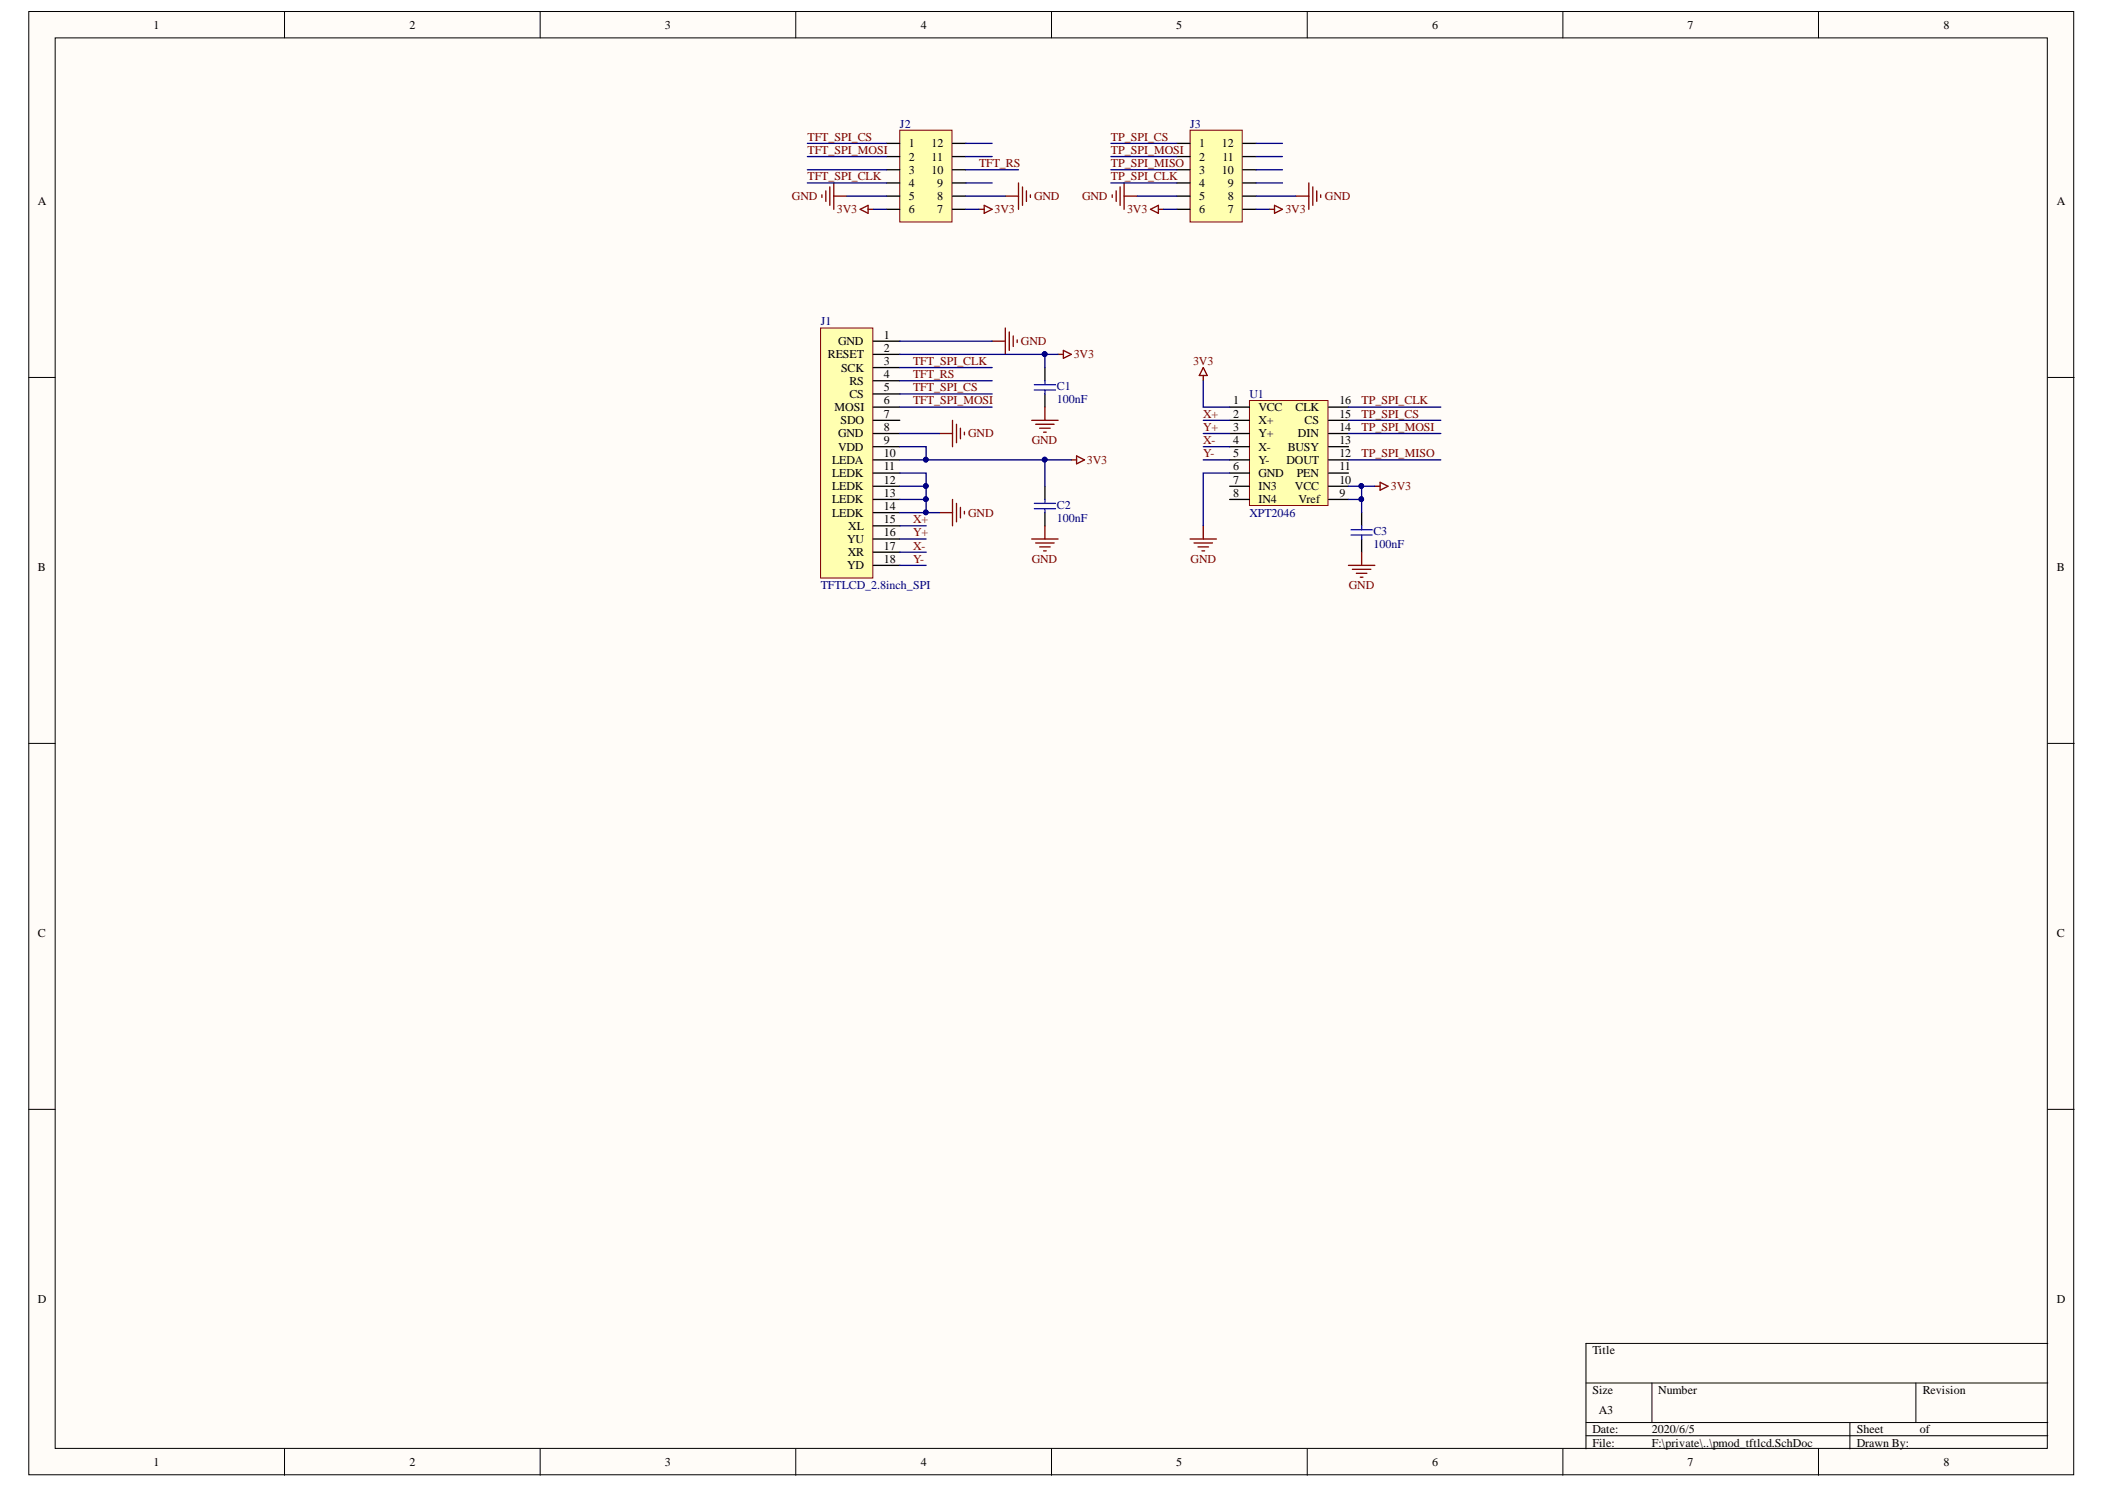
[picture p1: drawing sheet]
<svg xmlns="http://www.w3.org/2000/svg" width="297mm" height="210mm" viewBox="0 0 297 210" stroke-linecap="round" stroke-linejoin="round" font-family="sans-serif">
<g fill="#fffcf8" stroke="#000" stroke-width=".14">
<path d="M4.1 1.6h288.5v206.4h-288.5z"/>
<path d="M7.8 5.3h281.1v199h-281.1z"/>
</g>
<g fill="none" stroke="#000" stroke-width=".14">
<path d="M40.1 1.6v3.7M76.2 1.6v3.7M112.3 1.6v3.7M148.4 1.6v3.7M184.5 1.6v3.7M220.5 1.6v3.7M256.6 1.6v3.7M4.1 53.2h3.7M289 53.2h3.7M4.1 104.9h3.7M289 104.9h3.7M4.1 156.5h3.7"/>
<path d="M289 156.5h3.7M223.8 195.1h65.2M233.1 195.1v5.6M270.4 195.1v5.6M289 189.5h-65.2v14.9M40.1 204.4v3.7M76.2 204.4v3.7M112.3 204.4v3.7M148.4 204.4v3.7M184.5 204.4v3.7M220.5 204.4v3.7M223.8 200.7h65.2"/>
<path d="M223.8 202.5h65.2M256.6 204.4v3.7M261 200.7v3.7"/>
</g>
<path d="M127 18.4h7.3v12.9h-7.3z" fill="#ffffb0" stroke="#800000" stroke-width=".14"/>
<path d="M125.1 20.2h1.9M125.1 22.1h1.9M125.1 23.9h1.9M125.1 25.8h1.9M125.1 27.7h1.9M125.1 29.5h1.9M134.4 20.2h1.9M134.4 22.1h1.9M134.4 23.9h1.9M134.4 25.8h1.9M134.4 27.7h1.9M134.4 29.5h1.9" fill="none" stroke="#000" stroke-width=".19"/>
<g fill="none" stroke="#800000" stroke-width=".19">
<path d="M116 27.5v.4M116.5 26.9v1.5M117.1 26.4v2.6M117.7 25.8v3.7M117.7 27.7h1.8M121.4 29.5l1.1-.5v1.1zM122.5 29.5h.7M138.1 29.5h.8M138.9 29l1.1 .5-1.1 .6zM141.9 27.7h1.8M143.7 25.8v3.7M144.3 26.4v2.6"/>
<path d="M144.8 26.9v1.5M145.4 27.5v.4"/>
</g>
<path d="M167.9 18.4h7.4v12.9h-7.4z" fill="#ffffb0" stroke="#800000" stroke-width=".14"/>
<path d="M166.1 20.2h1.8M166.1 22.1h1.8M166.1 23.9h1.8M166.1 25.8h1.8M166.1 27.7h1.8M166.1 29.5h1.8M175.4 20.2h1.8M175.4 22.1h1.8M175.4 23.9h1.8M175.4 25.8h1.8M175.4 27.7h1.8M175.4 29.5h1.8" fill="none" stroke="#000" stroke-width=".19"/>
<g fill="none" stroke="#800000" stroke-width=".19">
<path d="M156.9 27.5v.4M157.5 26.9v1.5M158.1 26.4v2.6M158.6 25.8v3.7M158.6 27.7h1.9M162.3 29.5l1.2-.5v1.1zM163.5 29.5h.7M179.1 29.5h.8M179.9 29l1.1 .5-1.1 .6zM182.8 27.7h1.9M184.7 25.8v3.7M185.3 26.4v2.6"/>
<path d="M185.8 26.9v1.5M186.4 27.5v.4"/>
</g>
<path d="M176.3 56.5h11.1v14.8h-11.1z" fill="#ffffb0" stroke="#800000" stroke-width=".14"/>
<g fill="none" stroke="#000" stroke-width=".19">
<path d="M173.5 57.4h2.8M173.5 59.3h2.8M187.5 57.4h2.8M187.5 59.3h2.8M173.5 61.2h2.8M173.5 63h2.8M173.5 64.9h2.8M173.5 66.7h2.8M173.5 68.6h2.8M173.5 70.5h2.8M187.5 61.2h2.8M187.5 63h2.8"/>
<path d="M187.5 64.9h2.8M187.5 66.7h2.8M187.5 68.6h2.8M187.5 70.5h2.8M192.1 72.3v1.9M192.1 76v1.9"/>
</g>
<g fill="none" stroke="#800000" stroke-width=".19">
<path d="M169.8 51.9l.6 1.1h-1.2zM169.8 53v.7M167.9 76h3.8M168.5 76.6h2.6M169 77.2h1.5M169.6 77.7h.4M169.8 74.2v1.8M190.3 79.8h3.7M192.1 77.9v1.9M194 68.6h.7M194.7 68l1.2 .6-1.2 .6zM190.8 80.3h2.6"/>
<path d="M191.4 80.9h1.5M192 81.4h.3"/>
</g>
<path d="M190.7 75.5h2.9M190.7 74.7h2.9M192.1 74.2v.5M192.1 75.5v.5" fill="none" stroke="#00f" stroke-width=".19"/>
<path d="M115.8 46.3h7.4v35.2h-7.4z" fill="#ffffb0" stroke="#800000" stroke-width=".14"/>
<g fill="none" stroke="#000" stroke-width=".19">
<path d="M123.2 48.1h3.8M123.2 50h3.8M123.2 51.9h3.8M123.2 53.7h3.8M123.2 55.6h3.8M123.2 57.4h3.8M123.2 59.3h3.8M147.4 51.9v1.8M147.4 55.6v1.8M123.2 61.2h3.8M123.2 63h3.8M123.2 64.9h3.8"/>
<path d="M123.2 66.7h3.8M123.2 68.6h3.8M123.2 70.5h3.8M123.2 72.3h3.8M123.2 74.2h3.8M123.2 76h3.8M123.2 77.9h3.8M123.2 79.8h3.8M147.4 68.6v1.9M147.4 72.3v1.9"/>
</g>
<g fill="none" stroke="#800000" stroke-width=".19">
<path d="M134.4 59.3v3.7M135 59.8v2.7M140 48.1h1.9M141.9 46.3v3.7M142.4 46.8v2.6M143 47.4v1.5M143.5 47.9v.4M145.6 59.3h3.7M146.1 59.8h2.7M147.4 57.4v1.9M149.3 50h.8M150.1 49.4l1.1 .6-1.1 .5z"/>
<path d="M132.6 72.3h1.8M132.6 61.2h1.8M134.4 70.5v3.7M135 71v2.6M135.5 60.4v1.5M135.5 71.6v1.5M136.1 61v.3M136.1 72.1v.4M145.6 76h3.7M146.1 76.6h2.7M146.7 60.4h1.5M146.7 77.2h1.5"/>
<path d="M147.3 61h.3M147.3 77.7h.3M147.4 74.2v1.8M151.2 64.9h.7M151.9 64.3l1.1 .6-1.1 .5z"/>
</g>
<path d="M146 55h2.9M146 54.3h2.9M147.4 53.7v.6M147.4 55v.6M146 71.8h2.9M146 71h2.9M147.4 70.5v.5M147.4 71.8v.5" fill="none" stroke="#00f" stroke-width=".19"/>
<g fill="none" stroke="#000080" stroke-width=".19">
<path d="M113.9 20.2h11.2M113.9 22.1h11.2M113.9 25.8h11.2M113.9 23.9h11.2M119.5 27.7h5.6M123.2 29.5h1.9M136.3 20.2h3.7M136.3 29.5h1.8M136.3 27.7h5.6M136.3 22.1h3.7M136.3 25.8h3.7M136.3 23.9h7.4"/>
<path d="M156.8 20.2h9.3M156.8 22.1h9.3M156.8 25.8h9.3M156.8 23.9h9.3M160.5 27.7h5.6M164.2 29.5h1.9M177.2 20.2h3.8M177.2 29.5h1.9M177.2 27.7h5.6M177.2 22.1h3.8M177.2 25.8h3.8M177.2 23.9h3.8"/>
<path d="M127 50h22.3M127 57.4h13M127 55.6h13M127 53.7h13M127 51.9h13M127 48.1h13M147.4 50v1.9M169.8 53.7v3.7h3.7M169.8 59.3h3.7M190.3 59.3h13M190.3 57.4h13M127 66.7h3.7v5.6h-3.7"/>
<path d="M127 63h3.7v1.9M127 64.9h24.2M127 61.2h5.6M127 74.2h3.7M127 76h3.7M127 77.9h3.7M127 79.8h3.7M127 70.5h3.7M127 68.6h3.7M130.7 72.3h1.9M147.4 64.9v3.7M169.8 61.2h3.7"/>
<path d="M169.8 64.9h3.7M169.8 63h3.7M173.5 66.7h-3.7v7.5M190.3 70.5h1.8v1.8M190.3 68.6h3.7M190.3 61.2h13M190.3 64.9h13M192.1 68.6v1.9"/>
</g>
<g fill="#000080" stroke="#000080" stroke-width=".14">
<circle cx="192.1" cy="70.4" r=".33"/>
<circle cx="192.1" cy="68.6" r=".33"/>
<circle cx="130.6" cy="70.4" r=".33"/>
<circle cx="130.6" cy="68.6" r=".33"/>
<circle cx="147.4" cy="50" r=".34"/>
<circle cx="130.6" cy="72.3" r=".33"/>
<circle cx="130.6" cy="64.8" r=".33"/>
<circle cx="147.4" cy="64.8" r=".34"/>
</g>
<g font-size="1.7">
<text x="21.7" y="4.1">1</text>
<text x="57.8" y="4.1">2</text>
<text x="93.8" y="4.1">3</text>
<text x="129.9" y="4.1">4</text>
<text x="166" y="4.1">5</text>
<text x="202.1" y="4.1">6</text>
<text x="238.1" y="4.1">7</text>
<text x="274.3" y="4.1">8</text>
<text x="128.3" y="20.8">1</text>
<text x="128.3" y="22.7">2</text>
<text x="131.5" y="22.7">11</text>
<text x="131.5" y="20.8">12</text>
<text x="169.2" y="20.8">1</text>
<text x="169.2" y="22.7">2</text>
<text x="172.4" y="20.8">12</text>
<text x="172.5" y="22.7">11</text>
<text x="5.3" y="28.9">A</text>
<text x="128.3" y="24.5">3</text>
<text x="128.3" y="26.4">4</text>
<text x="128.3" y="28.2">5</text>
<text x="131.5" y="24.5">10</text>
<text x="132.2" y="28.2">8</text>
<text x="132.2" y="26.4">9</text>
<text x="169.2" y="24.5">3</text>
<text x="169.2" y="26.4">4</text>
<text x="169.2" y="28.2">5</text>
<text x="172.4" y="24.5">10</text>
<text x="173.3" y="28.2">8</text>
<text x="173.3" y="26.4">9</text>
<text x="290.3" y="28.9">A</text>
<text x="128.3" y="30.1">6</text>
<text x="132.2" y="30.1">7</text>
<text x="169.2" y="30.1">6</text>
<text x="173.3" y="30.1">7</text>
<text x="124.7" y="47.8">1</text>
<text x="116.8" y="50.5">RESET</text>
<text x="118.3" y="48.7">GND</text>
<text x="118.7" y="52.4">SCK</text>
<text x="124.7" y="49.6">2</text>
<text x="124.7" y="51.5">3</text>
<text x="124.7" y="53.3">4</text>
<text x="117.8" y="58">MOSI</text>
<text x="118.6" y="59.8">SDO</text>
<text x="119.9" y="54.3">RS</text>
<text x="119.9" y="56.1">CS</text>
<text x="124.7" y="55.2">5</text>
<text x="124.7" y="57.1">6</text>
<text x="124.7" y="58.9">7</text>
<text x="174" y="57.1">1</text>
<text x="174" y="58.9">2</text>
<text x="177.6" y="58">VCC</text>
<text x="177.6" y="59.8">X+</text>
<text x="182.8" y="58">CLK</text>
<text x="184.1" y="59.8">CS</text>
<text x="189" y="58.9">15</text>
<text x="189" y="57.1">16</text>
<text x="117.4" y="65.4">LEDA</text>
<text x="118.3" y="61.7">GND</text>
<text x="118.3" y="63.6">VDD</text>
<text x="124.7" y="60.8">8</text>
<text x="124.7" y="62.6">9</text>
<text x="124.7" y="64.5">10</text>
<text x="174" y="60.8">3</text>
<text x="174" y="62.6">4</text>
<text x="174" y="64.5">5</text>
<text x="177.6" y="61.7">Y+</text>
<text x="177.6" y="63.6">X-</text>
<text x="177.6" y="65.4">Y-</text>
<text x="181.6" y="65.4">DOUT</text>
<text x="181.7" y="63.6">BUSY</text>
<text x="183.2" y="61.7">DIN</text>
<text x="189" y="64.5">12</text>
<text x="189" y="62.6">13</text>
<text x="189" y="60.8">14</text>
<text x="117.4" y="67.3">LEDK</text>
<text x="117.4" y="69.1">LEDK</text>
<text x="117.4" y="71">LEDK</text>
<text x="124.7" y="66.4">11</text>
<text x="124.7" y="68.2">12</text>
<text x="124.7" y="70.1">13</text>
<text x="124.7" y="71.9">14</text>
<text x="174" y="66.4">6</text>
<text x="174" y="68.2">7</text>
<text x="174" y="70.1">8</text>
<text x="177.6" y="67.3">GND</text>
<text x="177.6" y="69.1">IN3</text>
<text x="177.6" y="71">IN4</text>
<text x="182.7" y="69.1">VCC</text>
<text x="183" y="67.3">PEN</text>
<text x="183.2" y="71">Vref</text>
<text x="189" y="70.1">9</text>
<text x="189" y="68.2">10</text>
<text x="189" y="66.4">11</text>
<text x="117.4" y="72.9">LEDK</text>
<text x="119.5" y="76.6">YU</text>
<text x="119.7" y="74.7">XL</text>
<text x="124.7" y="73.8">15</text>
<text x="124.7" y="75.7">16</text>
<text x="124.7" y="77.5">17</text>
<text x="5.3" y="80.6">B</text>
<text x="119.5" y="80.3">YD</text>
<text x="119.6" y="78.4">XR</text>
<text x="124.7" y="79.4">18</text>
<text x="290.3" y="80.6">B</text>
<text x="5.3" y="132.2">C</text>
<text x="290.3" y="132.2">C</text>
<text x="5.3" y="183.8">D</text>
<text x="290.3" y="183.8">D</text>
<text x="224.7" y="191">Title</text>
<text x="224.7" y="196.6">Size</text>
<text x="234" y="196.6">Number</text>
<text x="271.3" y="196.6">Revision</text>
<text x="224.7" y="202.2">Date:</text>
<text x="225.6" y="199.4">A3</text>
<text x="233.1" y="202.2">2020/6/5</text>
<text x="262" y="202.2">Sheet</text>
<text x="270.9" y="202.2">of</text>
<text x="21.7" y="206.8">1</text>
<text x="57.8" y="206.8">2</text>
<text x="93.8" y="206.8">3</text>
<text x="129.9" y="206.8">4</text>
<text x="166" y="206.8">5</text>
<text x="202.1" y="206.8">6</text>
<text x="224.7" y="204.1">File:</text>
<text x="233.1" y="204.1">F:\private\..\pmod_tftlcd.SchDoc</text>
<text x="238.1" y="206.8">7</text>
<text x="262" y="204.1">Drawn By:</text>
<text x="274.3" y="206.8">8</text>
</g>
<g font-size="1.7" fill="#800000">
<text x="114" y="19.9">TFT_SPI_CS</text>
<text x="114" y="21.7">TFT_SPI_MOSI</text>
<text x="138.2" y="23.6">TFT_RS</text>
<text x="156.8" y="19.9">TP_SPI_CS</text>
<text x="156.8" y="21.7">TP_SPI_MOSI</text>
<text x="156.8" y="23.6">TP_SPI_MISO</text>
<text x="111.8" y="28.2">GND</text>
<text x="114" y="25.4">TFT_SPI_CLK</text>
<text x="145.9" y="28.2">GND</text>
<text x="152.7" y="28.2">GND</text>
<text x="156.8" y="25.4">TP_SPI_CLK</text>
<text x="187" y="28.2">GND</text>
<text x="118.1" y="30.1">3V3</text>
<text x="140.4" y="30.1">3V3</text>
<text x="159" y="30.1">3V3</text>
<text x="181.4" y="30.1">3V3</text>
<text x="128.8" y="51.5">TFT_SPI_CLK</text>
<text x="128.8" y="53.3">TFT_RS</text>
<text x="144.1" y="48.7">GND</text>
<text x="151.5" y="50.5">3V3</text>
<text x="168.4" y="51.5">3V3</text>
<text x="128.8" y="55.2">TFT_SPI_CS</text>
<text x="128.8" y="57.1">TFT_SPI_MOSI</text>
<text x="169.8" y="58.9">X+</text>
<text x="192.1" y="57.1">TP_SPI_CLK</text>
<text x="192.1" y="58.9">TP_SPI_CS</text>
<text x="136.6" y="61.7">GND</text>
<text x="145.6" y="62.6">GND</text>
<text x="153.4" y="65.4">3V3</text>
<text x="169.8" y="60.8">Y+</text>
<text x="169.8" y="62.6">X-</text>
<text x="169.8" y="64.5">Y-</text>
<text x="192.1" y="60.8">TP_SPI_MOSI</text>
<text x="192.1" y="64.5">TP_SPI_MISO</text>
<text x="196.3" y="69.1">3V3</text>
<text x="128.8" y="73.8">X+</text>
<text x="128.8" y="75.7">Y+</text>
<text x="128.8" y="77.5">X-</text>
<text x="136.6" y="72.9">GND</text>
<text x="128.8" y="79.4">Y-</text>
<text x="145.6" y="79.4">GND</text>
<text x="168" y="79.4">GND</text>
<text x="190.3" y="83.1">GND</text>
</g>
<g font-size="1.7" fill="#000080">
<text x="127" y="18">J2</text>
<text x="167.9" y="18">J3</text>
<text x="115.8" y="45.9">J1</text>
<text x="149.1" y="56.9">100nF</text>
<text x="149.1" y="55">C1</text>
<text x="176.3" y="56.1">U1</text>
<text x="149.1" y="71.8">C2</text>
<text x="149.1" y="73.6">100nF</text>
<text x="176.3" y="72.9">XPT2046</text>
<text x="193.8" y="77.3">100nF</text>
<text x="193.8" y="75.5">C3</text>
<text x="115.8" y="83.1">TFTLCD_2.8inch_SPI</text>
</g>
</svg>
